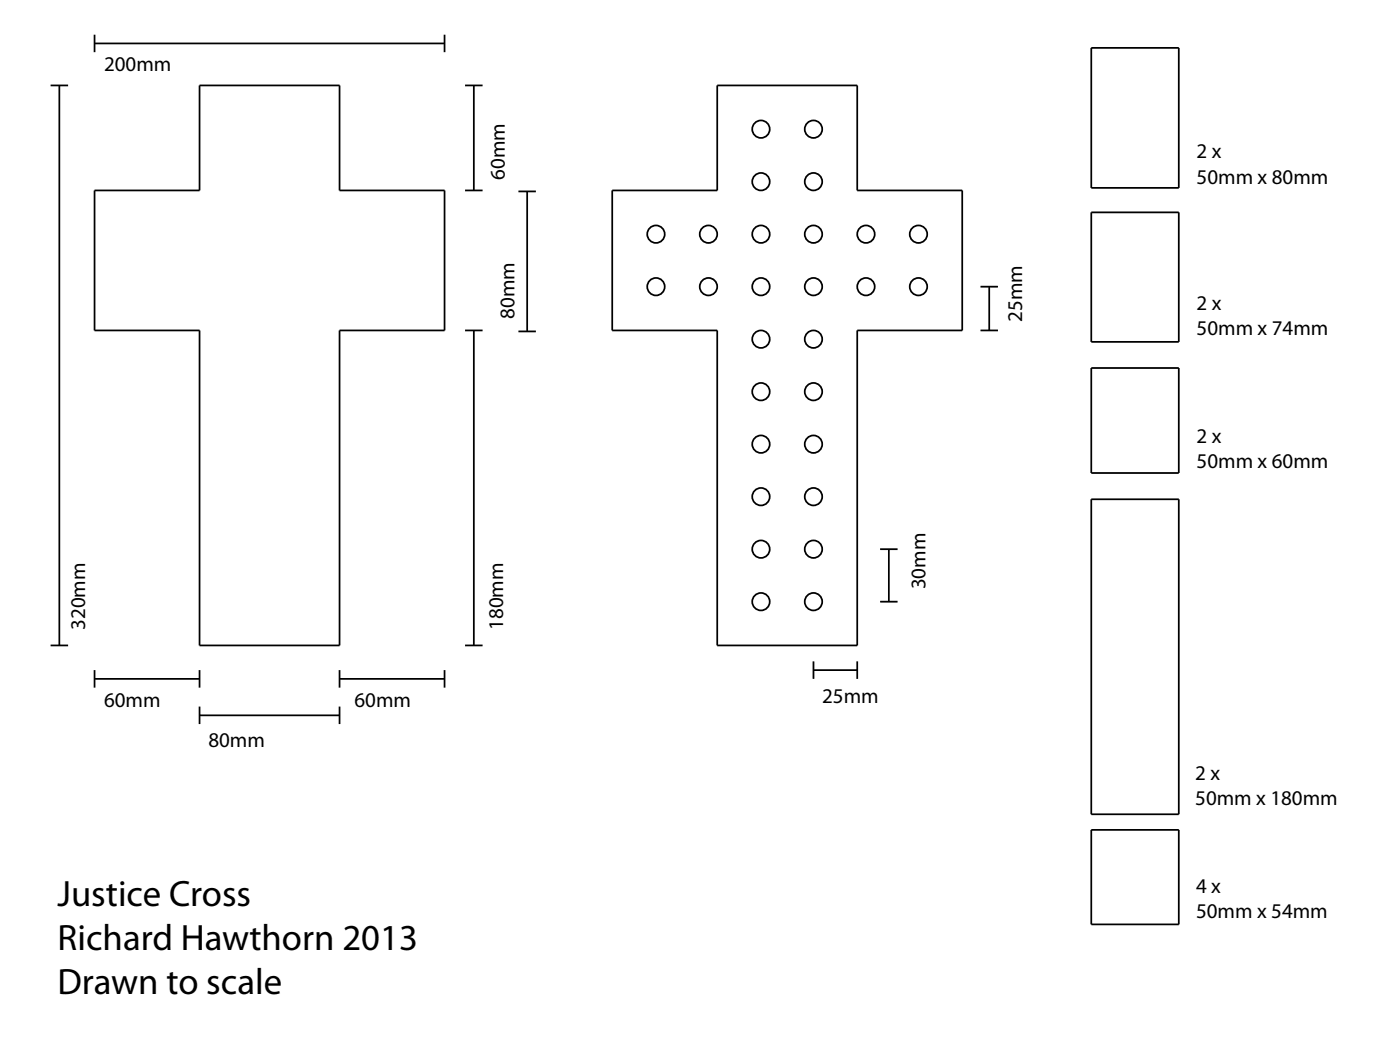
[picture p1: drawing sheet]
<svg xmlns="http://www.w3.org/2000/svg" width="282mm" height="212mm" viewBox="0 0 282 212" stroke-linecap="round" stroke-linejoin="round" font-family="sans-serif">
<!-- layer: Layer 1 -->
<g fill="none" stroke="#000" stroke-width=".35">
<path d="M10.2 17.2h3.5M12 17.2v112.9M19.1 7v3.5M19.1 8.8h70.5M89.6 7v3.5M93.8 17.2h3.5M95.5 17.2v21.2M144.6 17.2h28.2v21.2h21.2v28.2h-21.2v63.5h-28.2v-63.5h-21.2v-28.2h21.2zM220 9.7h17.6v28.2h-17.6zM19.1 38.4h21.1v-21.2h28.2v21.2h21.2v28.2h-21.2v63.5h-28.2v-63.5h-21.1zM93.8 38.4h3.5M104.5 38.6h3.5"/>
<path d="M106.3 38.6v28.2M197.7 57.8h3.5M199.4 57.8v8.8M220 42.8h17.6v26.1h-17.6zM93.8 66.6h3.5M95.5 66.6v63.5M104.5 66.8h3.5M197.7 66.6h3.5M220 74.2h17.6v21.1h-17.6zM177.4 110.7h3.5M179.2 110.7v10.6M220 100.6h17.6v63.5h-17.6z"/>
<path d="M10.2 130.1h3.5M19.1 135.1v3.5M19.1 136.9h21.1M40.2 135.1v3.5M68.4 135.1v3.5M68.4 136.9h21.2M89.6 135.1v3.5M93.8 130.1h3.5M164 133.3v3.6M164 135.1h8.8M172.8 133.3v3.6M177.4 121.3h3.5"/>
<path d="M40.2 142.4v3.6M40.2 144.2h28.2M68.4 142.4v3.6M220 167.3h17.6v19h-17.6z"/>
<circle cx="153.4" cy="26" r="1.76"/>
<circle cx="153.4" cy="36.6" r="1.76"/>
<circle cx="164" cy="26" r="1.76"/>
<circle cx="164" cy="36.6" r="1.76"/>
<circle cx="132.2" cy="47.2" r="1.76"/>
<circle cx="132.2" cy="57.8" r="1.76"/>
<circle cx="142.8" cy="47.2" r="1.76"/>
<circle cx="142.8" cy="57.8" r="1.76"/>
<circle cx="153.4" cy="57.8" r="1.76"/>
<circle cx="153.4" cy="47.2" r="1.76"/>
<circle cx="164" cy="47.2" r="1.76"/>
<circle cx="164" cy="57.8" r="1.76"/>
<circle cx="174.6" cy="47.2" r="1.76"/>
<circle cx="174.6" cy="57.8" r="1.76"/>
<circle cx="185.2" cy="47.2" r="1.76"/>
<circle cx="185.2" cy="57.8" r="1.76"/>
<circle cx="153.4" cy="79" r="1.76"/>
<circle cx="153.4" cy="68.4" r="1.76"/>
<circle cx="164" cy="68.4" r="1.76"/>
<circle cx="164" cy="79" r="1.76"/>
<circle cx="153.4" cy="89.5" r="1.76"/>
<circle cx="164" cy="89.5" r="1.76"/>
<circle cx="153.4" cy="100.1" r="1.76"/>
<circle cx="153.4" cy="110.7" r="1.76"/>
<circle cx="164" cy="100.1" r="1.76"/>
<circle cx="164" cy="110.7" r="1.76"/>
<circle cx="153.4" cy="121.3" r="1.76"/>
<circle cx="164" cy="121.3" r="1.76"/>
</g>
<g font-size="7.4">
<text x="11.6" y="182.7">Justice Cross</text>
<text x="11.6" y="191.6">Richard Hawthorn 2013</text>
<text x="11.6" y="200.5">Drawn to scale</text>
</g>
<g font-size="4.2">
<text x="21" y="14.2">200mm</text>
<text x="241.2" y="31.9">2 x</text>
<text x="101.8" y="36.2" transform="rotate(-90 101.8 36.2)">60mm</text>
<text x="241.2" y="37">50mm x 80mm</text>
<text x="103.7" y="64.3" transform="rotate(-90 103.7 64.3)">80mm</text>
<text x="206.1" y="64.8" transform="rotate(-90 206.1 64.8)">25mm</text>
<text x="241.2" y="62.4">2 x</text>
<text x="241.2" y="67.5">50mm x 74mm</text>
<text x="241.2" y="89.3">2 x</text>
<text x="241.2" y="94.4">50mm x 60mm</text>
<text x="186.6" y="118.8" transform="rotate(-90 186.6 118.8)">30mm</text>
<text x="17.2" y="127" transform="rotate(-90 17.2 127)">320mm</text>
<text x="101.4" y="127" transform="rotate(-90 101.4 127)">180mm</text>
<text x="21" y="142.4">60mm</text>
<text x="71.5" y="142.4">60mm</text>
<text x="165.8" y="141.7">25mm</text>
<text x="42" y="150.6">80mm</text>
<text x="240.9" y="157.3">2 x</text>
<text x="240.9" y="162.4">50mm x 180mm</text>
<text x="241.1" y="180">4 x</text>
<text x="241.1" y="185.1">50mm x 54mm</text>
</g>
</svg>
